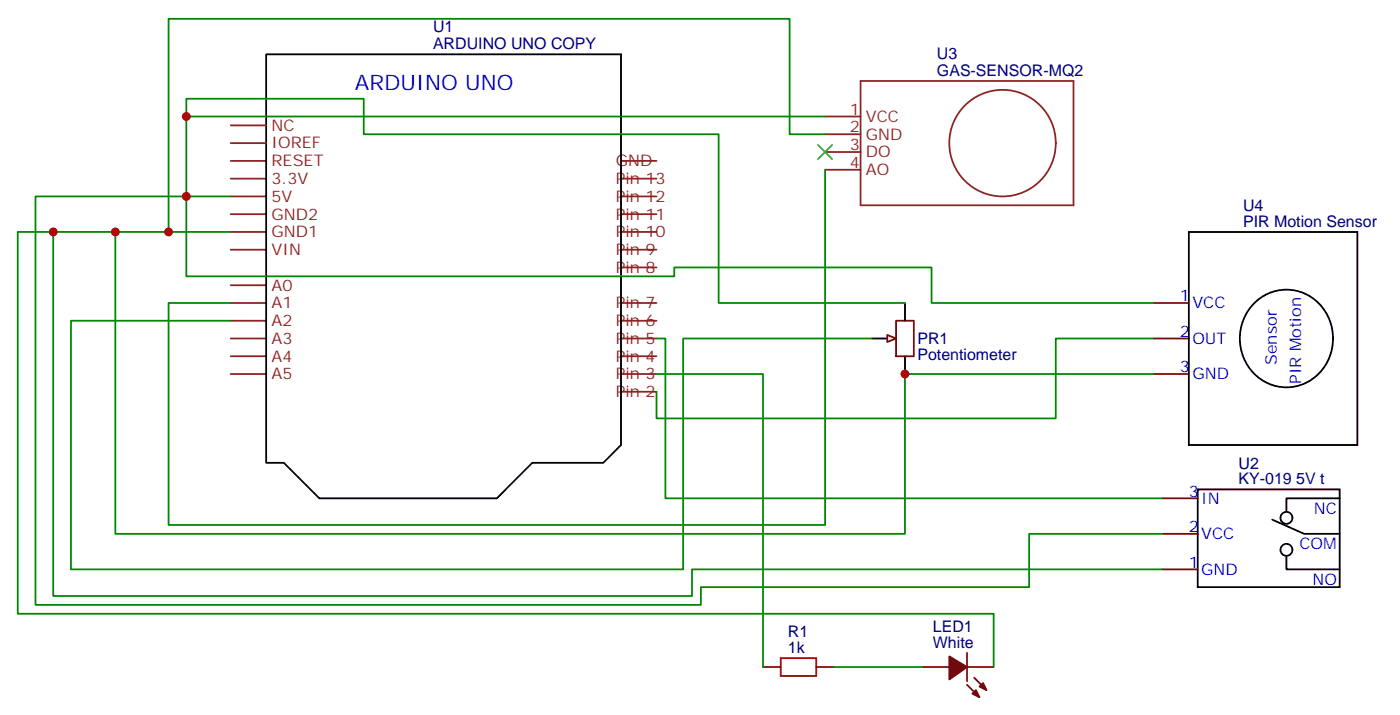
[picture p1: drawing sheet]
<svg xmlns="http://www.w3.org/2000/svg" width="278mm" height="142mm" viewBox="0 0 278 142" stroke-linecap="round" stroke-linejoin="round" font-family="sans-serif">
<g fill="none" stroke="#8c2424" stroke-width=".35">
<path d="M171.1 16.1h42.3v24.7h-42.3zM45.9 39h7M45.9 35.5h7M45.9 32h7M45.9 28.4h7M45.9 24.9h7M123.5 39h7M123.5 35.5h7M123.5 32h7M164 23.1h7.1M164 26.7h7.1M164 30.2h7.1"/>
<path d="M164 33.7h7.1M45.9 49.6h7M45.9 46.1h7M45.9 42.5h7M45.9 56.7h7M123.5 53.1h7M123.5 49.6h7M123.5 46.1h7M123.5 42.5h7M45.9 74.3h7M45.9 70.8h7M45.9 67.2h7"/>
<path d="M45.9 63.7h7M45.9 60.2h7M123.5 77.8h7M123.5 74.3h7M123.5 70.8h7M123.5 67.2h7M123.5 63.7h7M123.5 60.2h7"/>
<circle cx="199.3" cy="28.4" r="10.6"/>
</g>
<path d="M52.9 10.8h70.6v77.6l-3.6 3.5h-14.1l-7 7.1h-35.3l-7.1-7.1h-3.5zM173.2 67.2h3.5M179.9 60.2v3.5M179.9 70.8v3.5" fill="none" stroke="#000" stroke-width=".35"/>
<path d="M178.2 63.7h3.5v7.1h-3.5z" fill="none" stroke="#870000" stroke-width=".35"/>
<path d="M176.4 66.5l1.8 .7-1.8 .7z" fill="#f0f0f0" stroke="#870000" stroke-width=".35"/>
<g fill="none" stroke="#870000" stroke-width=".35">
<path d="M229.3 60.2h7.1M229.3 67.2h7.1M229.3 74.3h7.1M231.1 99h7M231.1 113.1h7M231.1 106h7M151.7 132.5h3.5M162.3 132.5h3.5M183.4 132.5h5.3M192.3 132.5h5.3M192.3 136l1.4 1.4M192.3 129.7v5.6"/>
<path d="M193.7 134.6l1.4 1.4"/>
</g>
<g fill="none" stroke="#000" stroke-width=".35">
<path d="M236.4 46.1h33.5v42.3h-33.5zM249.6 60a9.2 9.2 0 0 1 9.6-1.8 9.2 9.2 0 0 1 5.8 7.8 9.3 9.3 0 0 1-4.2 9.4 9.3 9.3 0 0 1-10.3-.2 10 10 0 0 1-.9-15.2zM238.1 97.2h28.2v19.4h-28.2zM266.3 99h-10.5v2.5M252.9 103.2l6.4 2.8h7M255.8 110.6v2.5h10.5"/>
<circle cx="255.8" cy="109.2" r="1.19"/>
<circle cx="255.8" cy="102.9" r="1.19"/>
</g>
<g fill="#870000" stroke="#870000" stroke-width=".35">
<path d="M194.7 136.4l.7-.7 .7 1.4z"/>
<path d="M193.3 137.8l.7-.7 .7 1.4z"/>
<path d="M188.7 130.4l3.6 2.1-3.6 2.5z"/>
</g>
<path d="M155.2 130.7h7.1v3.6h-7.1z" fill="none" stroke="#a10000" stroke-width=".35"/>
<g fill="none" stroke="#008700" stroke-width=".35">
<path d="M37 23.1v-3.5h35.3v7.1h70.6v33.5h37M164 23.1h-127v15.9h8.9M164 26.7h-7v-23h-123.5v42.4h12.4M164 33.7v70.6h-130.5v-44.1h12.4M10.6 46.1h-7.1v75.8h194.1v10.6M22.9 46.1h-12.3v72.3h127v-5.3h93.5M33.5 46.1h-10.6v59.9h157v-31.7h49.4M45.9 63.7h-31.8v49.4h121.7v-45.9h37.4M130.5 67.2h1.8v31.8h98.8M130.5 74.3h21.2v58.2M229.3 60.2h-44.1v-7.1h-51.1v1.8h-97.1v-15.9h-29.9v81.2h132.2v-3.6h65.3v-10.6h26.5M229.3 67.2h-19.4v15.9h-79.4v-5.3"/>
<path d="M165.8 132.5h17.6"/>
</g>
<path d="M162.6 28.8l2.9 2.8M165.5 28.8l-2.9 2.8" fill="none" stroke="#3c3" stroke-width=".35"/>
<g fill="#c00">
<circle cx="37" cy="23.1" r=".88"/>
<circle cx="33.5" cy="46.1" r=".88"/>
<circle cx="37" cy="39" r=".88"/>
<circle cx="179.9" cy="74.3" r=".88"/>
<circle cx="22.9" cy="46.1" r=".88"/>
<circle cx="10.6" cy="46.1" r=".88"/>
</g>
<text font-size="4.2" fill="#00f" x="70.6" y="17.9">ARDUINO UNO</text>
<g font-size="3.2" fill="#000080">
<text x="86.1" y="9.7">ARDUINO UNO COPY</text>
<text x="86.1" y="6.4">U1</text>
<text x="186.3" y="11.7">U3</text>
<text x="186.3" y="15">GAS-SENSOR-MQ2</text>
<text x="247.1" y="41.9">U4</text>
<text x="247.1" y="45">PIR Motion Sensor</text>
<text x="182.4" y="71.5">Potentiometer</text>
<text x="182.4" y="68.4">PR1</text>
<text x="246.2" y="93.1">U2</text>
<text x="246.2" y="96.2">KY-019 5V t</text>
<text x="185.5" y="125.5">LED1</text>
<text x="156.6" y="129.7">1k</text>
<text x="156.6" y="126.6">R1</text>
<text x="185.5" y="128.6">White</text>
</g>
<g font-size="3.2" fill="#8d2323">
<text x="169" y="22.8">1</text>
<text x="54" y="29.5">IOREF</text>
<text x="54" y="26">NC</text>
<text x="169" y="26.3">2</text>
<text x="169" y="29.8">3</text>
<text x="172.2" y="24.2">VCC</text>
<text x="172.2" y="27.7">GND</text>
<text x="54" y="33">RESET</text>
<text x="122.4" y="33">GND</text>
<text x="169" y="33.4">4</text>
<text x="172.2" y="31.3">DO</text>
<text x="172.2" y="34.8">AO</text>
<text x="54" y="40.1">5V</text>
<text x="54" y="36.5">3.3V</text>
<text x="122.4" y="40.1">Pin 12</text>
<text x="122.4" y="36.5">Pin 13</text>
<text x="54" y="47.1">GND1</text>
<text x="54" y="43.6">GND2</text>
<text x="122.4" y="47.1">Pin 10</text>
<text x="122.4" y="43.6">Pin 11</text>
<text x="54" y="50.7">VIN</text>
<text x="122.4" y="50.7">Pin 9</text>
<text x="54" y="57.7">A0</text>
<text x="122.4" y="54.2">Pin 8</text>
<text x="54" y="64.8">A2</text>
<text x="54" y="61.2">A1</text>
<text x="122.4" y="64.8">Pin 6</text>
<text x="122.4" y="61.2">Pin 7</text>
<text x="54" y="71.8">A4</text>
<text x="54" y="68.3">A3</text>
<text x="122.4" y="71.8">Pin 4</text>
<text x="122.4" y="68.3">Pin 5</text>
<text x="54" y="75.4">A5</text>
<text x="122.4" y="75.4">Pin 3</text>
<text x="122.4" y="78.9">Pin 2</text>
</g>
<g font-size="3.2" fill="#00f">
<text x="234.6" y="59.8">1</text>
<text x="237.1" y="61.2">VCC</text>
<text x="234.6" y="66.9">2</text>
<text x="237.1" y="68.3">OUT</text>
<text x="234.6" y="73.9">3</text>
<text x="237.1" y="75.4">GND</text>
<text x="253.9" y="72.5" transform="rotate(-90 253.9 72.5)">Sensor</text>
<text x="258.7" y="76.3" transform="rotate(-90 258.7 76.3)">PIR Motion</text>
<text x="236.4" y="98.6">3</text>
<text x="238.8" y="100">IN</text>
<text x="236.4" y="105.7">2</text>
<text x="238.8" y="107.1">VCC</text>
<text x="261.2" y="102">NC</text>
<text x="236.4" y="112.7">1</text>
<text x="258.3" y="109.1">COM</text>
<text x="238.8" y="114.2">GND</text>
<text x="260.9" y="116.1">NO</text>
</g>
</svg>
